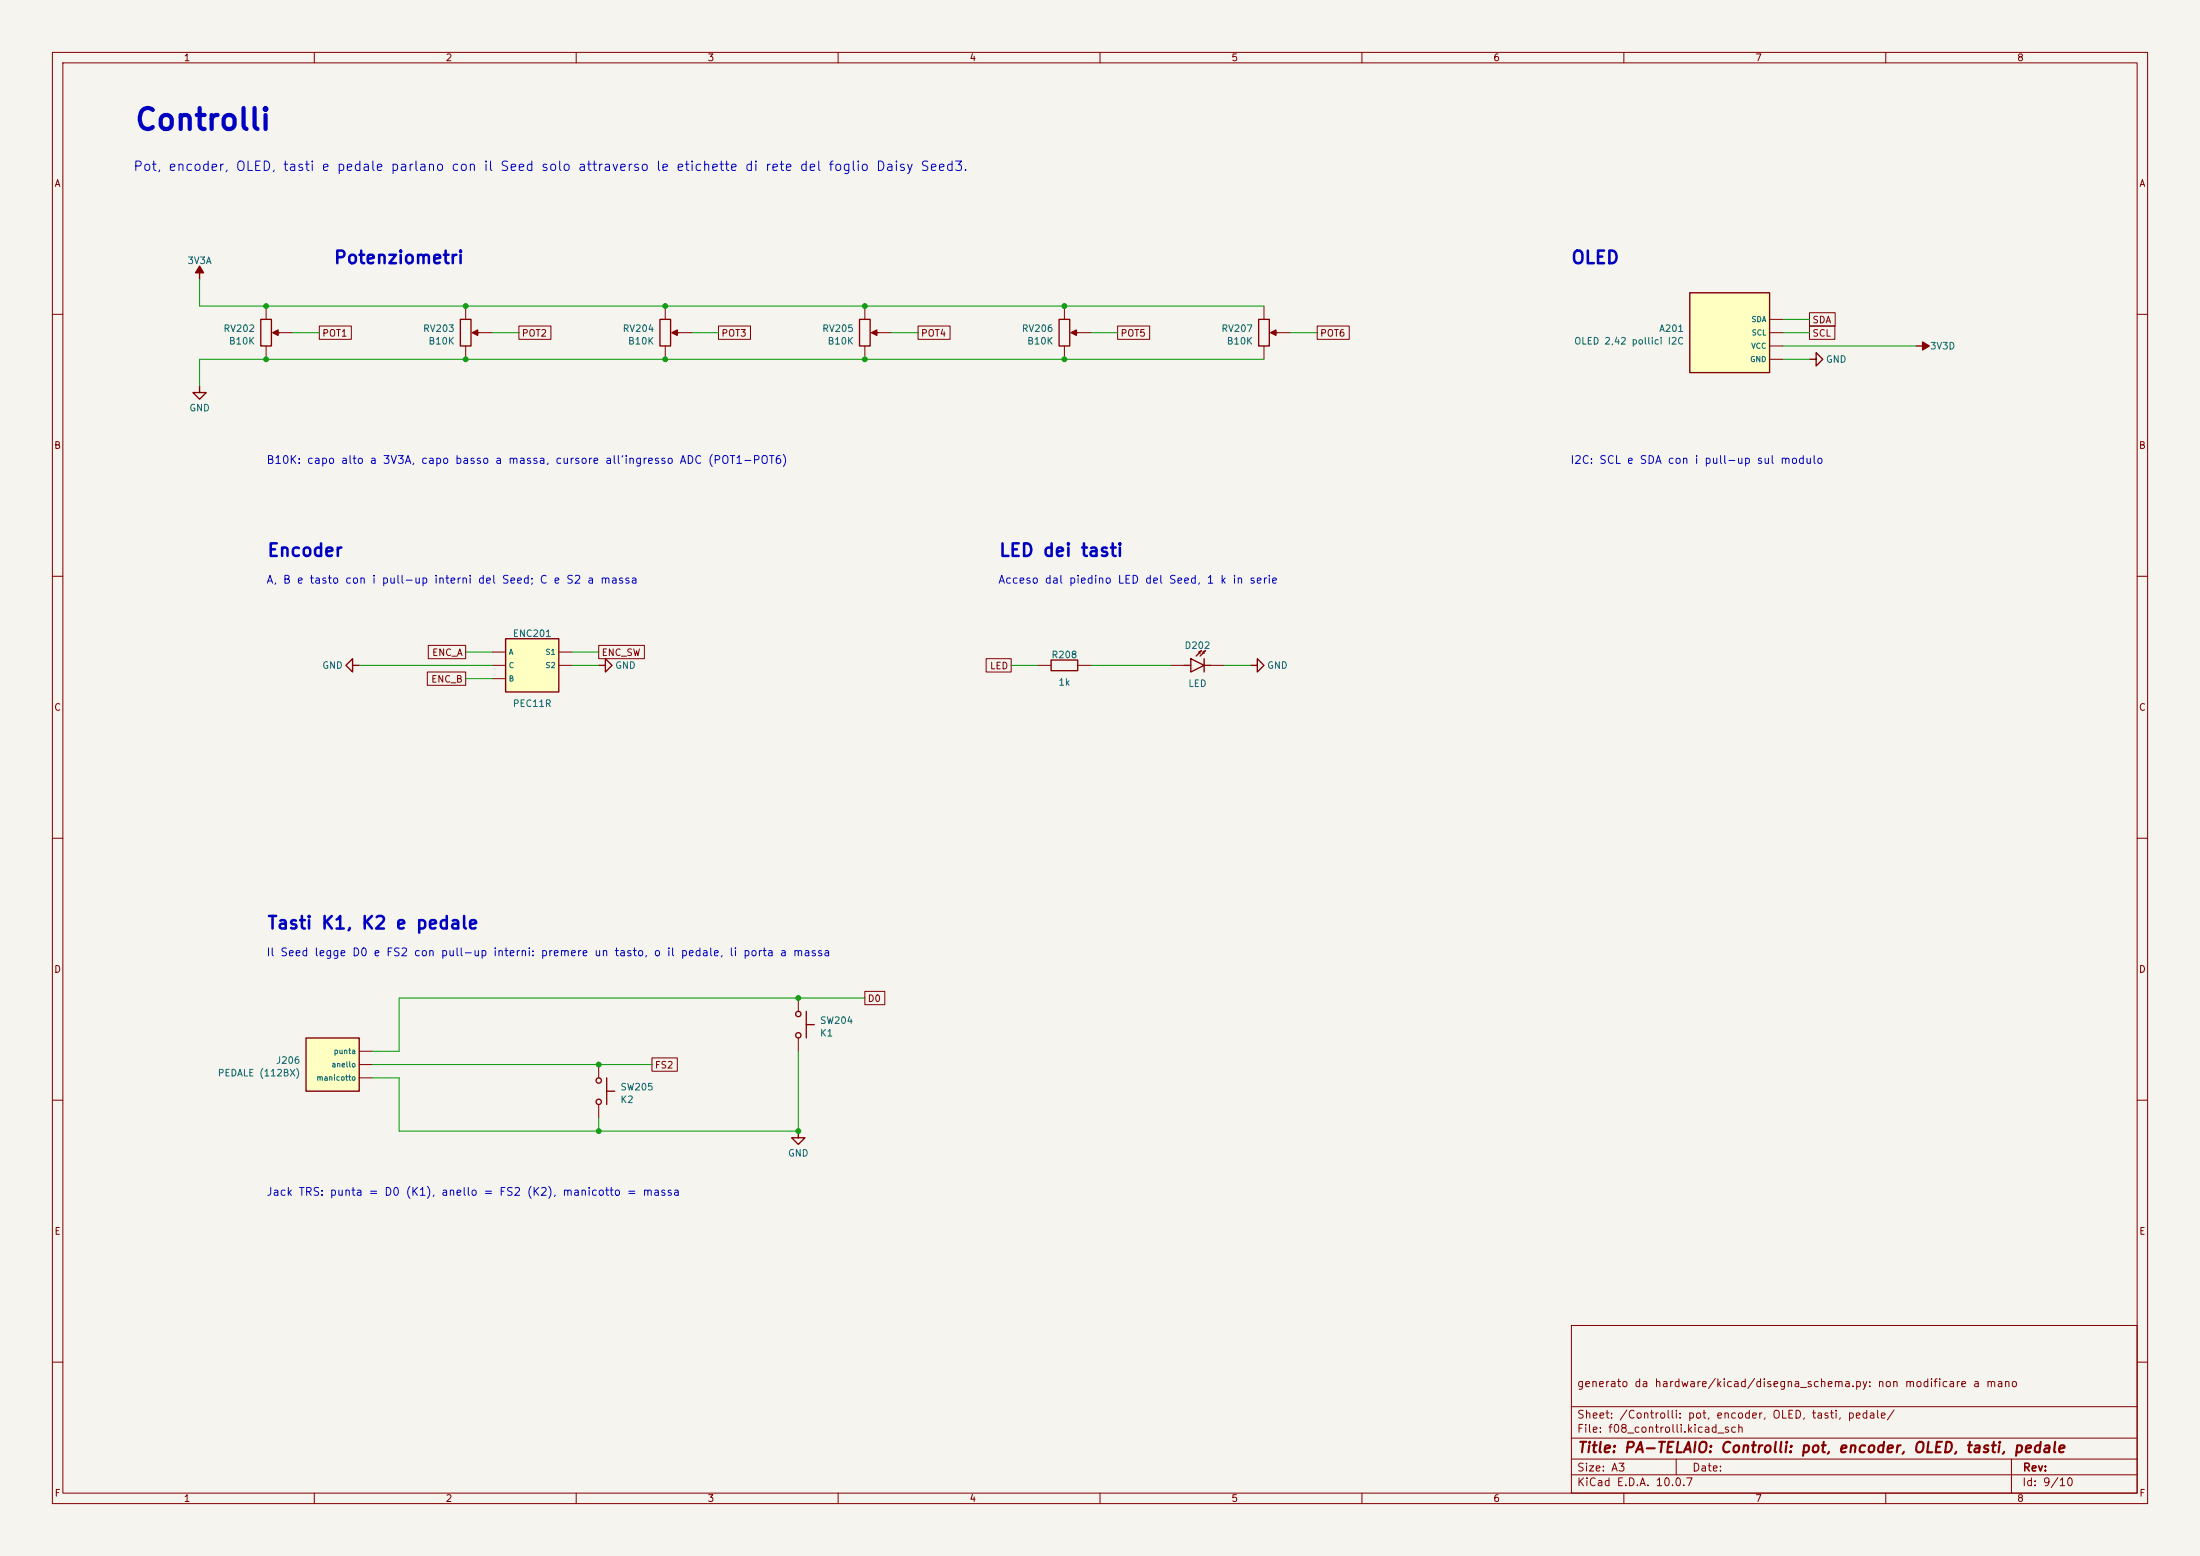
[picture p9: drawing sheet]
<svg xmlns="http://www.w3.org/2000/svg" width="420mm" height="297mm" viewBox="0 0 420 297" stroke-linecap="round" stroke-linejoin="round" font-family="sans-serif">
<path d="M0 0h420v297h-420z" fill="#f5f4ef" stroke="#f5f4ef" stroke-width=".19"/>
<g fill="none" stroke="#840000" stroke-width=".19">
<path d="M10 10h400v277h-400zM12 12h396v273h-396zM60 10v2M110 10v2M160 10v2M210 10v2M260 10v2M310 10v2M360 10v2M50.8 58.4v2.6M10 60h2M50.8 66v2.6"/>
<path d="M53.3 63.5h2.6M408 60h2M10 110h2M408 110h2M10 160h2M408 160h2M152.4 190.5v2.5M152.4 198.1v2.6M10 210h2M408 210h2M300 253h108v32h-108zM10 260h2"/>
<path d="M300 278.5h108M300 274.5h108M300 268.5h108M320 278.5v3M384 278.5v6.5M408 260h2M60 285v2M110 285v2M160 285v2M210 285v2M260 285v2M300 281.5h108"/>
<path d="M310 285v2M360 285v2"/>
</g>
<g fill="none" stroke="#840000" stroke-width=".25">
<path d="M49.8 61h2v5h-2zM53.1 63.5h.2M153.9 193v5.1M153.9 195.6h1.5M152.4 215.9v1.3h1.3l-1.3 1.2-1.3-1.2h1.3"/>
<circle cx="152.4" cy="197.6" r=".51"/>
<circle cx="152.4" cy="193.5" r=".51"/>
</g>
<path d="M52.1 63.5l1-.5v1z" fill="#840000" stroke="#840000" stroke-width=".25"/>
<path d="M58.4 198.1h10.2v10.2h-10.2z" fill="#ffffc2"/>
<path d="M345.4 68.6h1.3v-1.3l1.3 1.3-1.3 1.3v-1.3M365.8 66h1.2M200.7 126h5v2h-5zM226.1 127h1.2M227.3 125.7l2.6 1.3-2.6 1.3zM229.1 124.7l-.2-.2 .5-.3-1.1 1M229.9 124.7l-.3-.2 .5-.3-1 1M229.9 127h1.2M229.9 125.7v2.6M238.8 127h1.2v-1.3l1.3 1.3-1.3 1.3v-1.3M58.4 198.1h10.2v10.2h-10.2z" fill="none" stroke="#840000" stroke-width=".25"/>
<path d="M198.1 127h2.6M205.7 127h2.6M223.5 127h2.6M231.1 127h2.6M68.6 203.2h2.5M68.6 205.7h2.5M68.6 200.7h2.5" fill="none" stroke="#840000" stroke-width=".19"/>
<path d="M367 65.3l1.3 .7-1.3 .8z" fill="#840000" stroke="#840000" stroke-width=".25"/>
<path d="M322.6 55.9h15.2v15.2h-15.2z" fill="#ffffc2"/>
<g fill="none" stroke="#840000" stroke-width=".25">
<path d="M322.6 55.9h15.2v15.2h-15.2zM38.1 73.7v1.2h1.3l-1.3 1.3-1.3-1.3h1.3M126 61h2v5h-2zM129.3 63.5h.2M202.2 61h2v5h-2zM205.5 63.5h.2M240.3 61h2v5h-2zM243.6 63.5h.2M67.3 127v-1.3l-1.3 1.3 1.3 1.3v-1.3h1.3M114.3 127h1.3v-1.3l1.2 1.3-1.2 1.3v-1.3M115.8 205.7v5.1M115.8 208.3h1.5"/>
<circle cx="114.3" cy="210.3" r=".51"/>
<circle cx="114.3" cy="206.2" r=".51"/>
</g>
<g fill="none" stroke="#840000" stroke-width=".19">
<path d="M127 58.4v2.6M203.2 58.4v2.6M241.3 58.4v2.6M127 66v2.6M129.5 63.5h2.6M203.2 66v2.6M205.7 63.5h2.6M241.3 66v2.6M243.8 63.5h2.6M337.8 68.6h2.6M337.8 66h2.6M337.8 63.5h2.6"/>
<path d="M337.8 61h2.6M114.3 203.2v2.5M114.3 210.8v2.6"/>
</g>
<g fill="#840000" stroke="#840000" stroke-width=".25">
<path d="M204.5 63.5l1-.5v1z"/>
<path d="M242.6 63.5l1-.5v1z"/>
<path d="M128.3 63.5l1-.5v1z"/>
</g>
<path d="M96.5 121.9h10.2v10.2h-10.2z" fill="#ffffc2"/>
<path d="M38.1 52.1v1.2M87.9 61h2v5h-2zM91.2 63.5h.2M164.1 61h2v5h-2zM167.4 63.5h.2M96.5 121.9h10.2v10.2h-10.2z" fill="none" stroke="#840000" stroke-width=".25"/>
<g fill="none" stroke="#840000" stroke-width=".19">
<path d="M88.9 58.4v2.6M165.1 58.4v2.6M345.4 59.7h4.9v2.5h-4.9zM61 62.2h6.1v2.6h-6.1zM88.9 66v2.6M91.4 63.5h2.6M99.1 62.2h6.1v2.6h-6.1zM137.2 62.2h6.1v2.6h-6.1zM165.1 66v2.6M167.6 63.5h2.6M175.3 62.2h6.1v2.6h-6.1zM213.4 62.2h6.1v2.6h-6.1z"/>
<path d="M251.5 62.2h6.1v2.6h-6.1zM345.4 62.2h4.9v2.6h-4.9zM81.6 128.3h7.3v2.5h-7.3zM81.8 123.2h7.1v2.5h-7.1zM94 124.5h2.5M94 129.5h2.5M94 127h2.5M106.7 124.5h2.5M106.7 127h2.5M114.3 123.2h8.7v2.5h-8.7zM188.3 125.7h4.7v2.6h-4.7zM165.1 189.2h3.8v2.6h-3.8z"/>
<path d="M124.5 201.9h4.8v2.6h-4.8z"/>
</g>
<g fill="#840000" stroke="#840000" stroke-width=".25">
<path d="M166.4 63.5l1-.5v1z"/>
<path d="M90.2 63.5l1-.5v1z"/>
<path d="M38.1 50.8l.8 1.3h-1.6z"/>
</g>
<g fill="none" stroke="#009600" stroke-width=".19">
<path d="M38.1 53.3v5.1h203.2M55.9 63.5h5.1M94 63.5h5.1M132.1 63.5h5.1M170.2 63.5h5.1M208.3 63.5h5.1M241.3 68.6h-203.2v5.1M246.4 63.5h5.1M340.4 68.6h5M340.4 63.5h5M340.4 61h5M340.4 66h25.4"/>
<path d="M68.6 127h25.4M88.9 124.5h5.1M88.9 129.5h5.1M109.2 124.5h5.1M109.2 127h5.1M193 127h5.1M208.3 127h15.2M233.7 127h5.1M165.1 190.5h-88.9v10.2h-5.1M71.1 203.2h53.4M114.3 213.4v2.5M152.4 200.7v15.2h-76.2v-10.2h-5.1"/>
</g>
<g fill="#009600" stroke="#009600" stroke-width=".19">
<circle cx="50.8" cy="68.6" r=".46"/>
<circle cx="50.8" cy="58.4" r=".46"/>
<circle cx="88.9" cy="68.6" r=".46"/>
<circle cx="88.9" cy="58.4" r=".46"/>
<circle cx="127" cy="58.4" r=".46"/>
<circle cx="127" cy="68.6" r=".46"/>
<circle cx="165.1" cy="68.6" r=".46"/>
<circle cx="203.2" cy="58.4" r=".46"/>
<circle cx="203.2" cy="68.6" r=".46"/>
<circle cx="165.1" cy="58.4" r=".46"/>
<circle cx="114.3" cy="215.9" r=".46"/>
<circle cx="152.4" cy="215.9" r=".46"/>
<circle cx="152.4" cy="190.5" r=".46"/>
<circle cx="114.3" cy="203.2" r=".46"/>
</g>
<text font-size="4" fill="#0000c2" x="25.5" y="25.8">Controlli</text>
<g font-size="2.4" fill="#0000c2">
<text x="63.6" y="51">Potenziometri</text>
<text x="299.8" y="51">OLED</text>
<text x="50.9" y="106.8">Encoder</text>
<text x="190.6" y="106.8">LED dei tasti</text>
<text x="50.9" y="178">Tasti K1, K2 e pedale</text>
</g>
<text font-size="2" fill="#840000" x="301" y="277.8">Title: PA-TELAIO: Controlli: pot, encoder, OLED, tasti, pedale</text>
<text font-size="1.8" fill="#0000c2" x="25.3" y="33.1">Pot, encoder, OLED, tasti e pedale parlano con il Seed solo attraverso le etichette di rete del foglio Daisy Seed3.</text>
<g font-size="1.5" fill="#0000c2">
<text x="50.8" y="88.9">B10K: capo alto a 3V3A, capo basso a massa, cursore all'ingresso ADC (POT1-POT6)</text>
<text x="299.7" y="88.9">I2C: SCL e SDA con i pull-up sul modulo</text>
<text x="50.8" y="111.8">A, B e tasto con i pull-up interni del Seed; C e S2 a massa</text>
<text x="190.5" y="111.8">Acceso dal piedino LED del Seed, 1 k in serie</text>
<text x="50.8" y="182.9">Il Seed legge D0 e FS2 con pull-up interni: premere un tasto, o il pedale, li porta a massa</text>
<text x="50.8" y="228.6">Jack TRS: punta = D0 (K1), anello = FS2 (K2), manicotto = massa</text>
</g>
<g font-size="1.5" fill="#840000">
<text x="300.9" y="265.1">generato da hardware/kicad/disegna_schema.py: non modificare a mano</text>
<text x="300.9" y="273.8">File: f08_controlli.kicad_sch</text>
<text x="300.9" y="271.1">Sheet: /Controlli: pot, encoder, OLED, tasti, pedale/</text>
<text x="300.9" y="281.2">Size: A3</text>
<text x="322.9" y="281.2">Date:</text>
<text x="386" y="281.2">Rev:</text>
<text x="300.9" y="284">KiCad E.D.A. 10.0.7</text>
<text x="385.9" y="284">Id: 9/10</text>
</g>
<g font-size="1.3" fill="#840000">
<text x="35" y="12">1</text>
<text x="85" y="12">2</text>
<text x="135" y="12">3</text>
<text x="185" y="12">4</text>
<text x="235" y="12">5</text>
<text x="285" y="12">6</text>
<text x="335" y="12">7</text>
<text x="385" y="12">8</text>
<text x="10.3" y="36">A</text>
<text x="408.3" y="36">A</text>
<text x="61.4" y="64.6">POT1</text>
<text x="99.5" y="64.6">POT2</text>
<text x="137.6" y="64.6">POT3</text>
<text x="175.7" y="64.6">POT4</text>
<text x="213.8" y="64.6">POT5</text>
<text x="251.9" y="64.6">POT6</text>
<text x="345.9" y="64.6">SCL</text>
<text x="345.9" y="62">SDA</text>
<text x="10.2" y="86">B</text>
<text x="408.2" y="86">B</text>
<text x="82.4" y="125.5">ENC_A</text>
<text x="114.7" y="125.5">ENC_SW</text>
<text x="82.2" y="130.6">ENC_B</text>
<text x="188.9" y="128.1">LED</text>
<text x="10.2" y="136">C</text>
<text x="408.2" y="136">C</text>
<text x="10.2" y="186">D</text>
<text x="408.2" y="186">D</text>
<text x="165.5" y="191.6">D0</text>
<text x="124.9" y="204.3">FS2</text>
<text x="10.3" y="236">E</text>
<text x="408.3" y="236">E</text>
<text x="10.3" y="286">F</text>
<text x="35" y="287">1</text>
<text x="85" y="287">2</text>
<text x="135" y="287">3</text>
<text x="185" y="287">4</text>
<text x="235" y="287">5</text>
<text x="285" y="287">6</text>
<text x="335" y="287">7</text>
<text x="385" y="287">8</text>
<text x="408.3" y="286">F</text>
</g>
<g font-size="1.3" fill="#006464">
<text x="35.7" y="50.7">3V3A</text>
<text x="42.6" y="63.7">RV202</text>
<text x="80.7" y="63.7">RV203</text>
<text x="118.8" y="63.7">RV204</text>
<text x="156.9" y="63.7">RV205</text>
<text x="195" y="63.7">RV206</text>
<text x="233.1" y="63.7">RV207</text>
<text x="316.6" y="63.7">A201</text>
<text x="43.6" y="66.1">B10K</text>
<text x="81.7" y="66.1">B10K</text>
<text x="119.8" y="66.1">B10K</text>
<text x="157.9" y="66.1">B10K</text>
<text x="196" y="66.1">B10K</text>
<text x="234.1" y="66.1">B10K</text>
<text x="300.4" y="66.1">OLED 2,42 pollici I2C</text>
<text x="348.5" y="69.5">GND</text>
<text x="368.3" y="67">3V3D</text>
<text x="36" y="78.8">GND</text>
<text x="97.8" y="121.9">ENC201</text>
<text x="200.6" y="125.9">R208</text>
<text x="226" y="124.2">D202</text>
<text x="61.4" y="128">GND</text>
<text x="117.3" y="128">GND</text>
<text x="202" y="131.2">1k</text>
<text x="226.7" y="131.4">LED</text>
<text x="241.8" y="128">GND</text>
<text x="97.8" y="135.2">PEC11R</text>
<text x="156.4" y="195.7">SW204</text>
<text x="52.6" y="203.4">J206</text>
<text x="156.4" y="198.1">K1</text>
<text x="41.5" y="205.8">PEDALE (112BX)</text>
<text x="118.3" y="208.4">SW205</text>
<text x="118.3" y="210.8">K2</text>
<text x="150.3" y="221.1">GND</text>
</g>
<g font-size="1" fill="#006464">
<text x="334.3" y="61.7">SDA</text>
<text x="334.3" y="64.3">SCL</text>
<text x="334" y="69.3">GND</text>
<text x="334.2" y="66.8">VCC</text>
<text x="97" y="125.2">A</text>
<text x="104" y="125.2">S1</text>
<text x="97" y="130.3">B</text>
<text x="97" y="127.8">C</text>
<text x="104" y="127.8">S2</text>
<text x="63.2" y="204">anello</text>
<text x="63.6" y="201.4">punta</text>
<text x="60.3" y="206.5">manicotto</text>
</g>
</svg>
